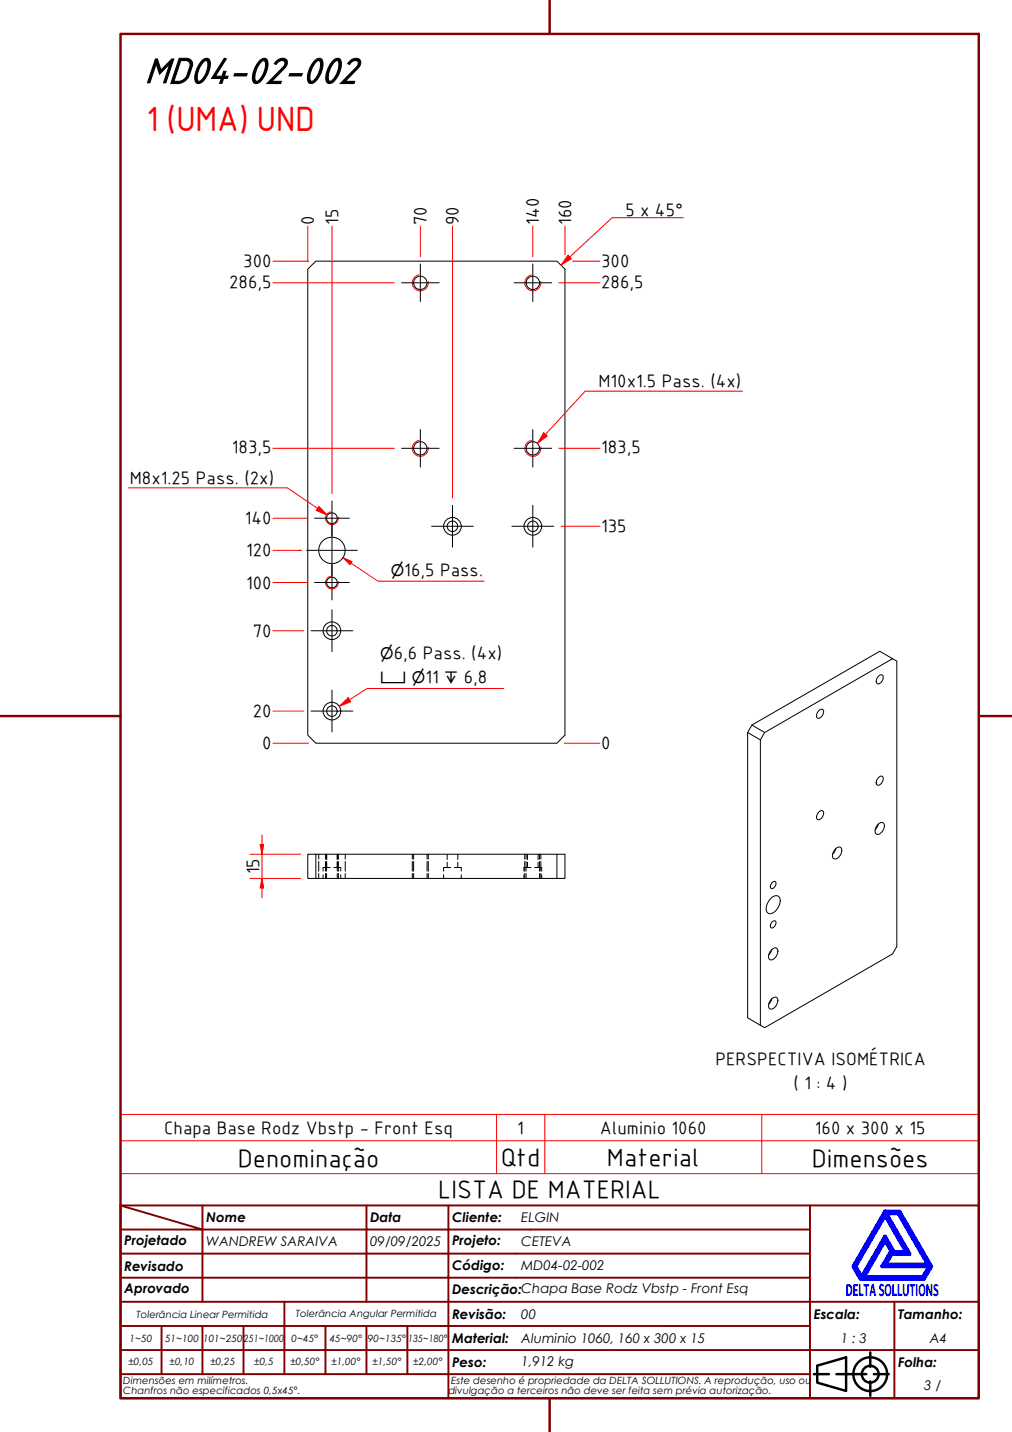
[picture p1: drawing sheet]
<svg xmlns="http://www.w3.org/2000/svg" width="210mm" height="297mm" viewBox="0 0 210 297" stroke-linecap="round" stroke-linejoin="round" font-family="sans-serif">
<!-- layer: Visible (ABNT) -->
<g fill="none" stroke="#000" stroke-width=".21">
<path d="M63.8 55.8l1.7-1.6h50l1.7 1.6v96.7l-1.7 1.7h-50l-1.7-1.7zM185.1 136.6l.9 .5v59.2l-.9 1.6-26.5 15.3-3.5-2.1v-59.2l.9-1.5 26.5-15.3 2.6 1.5-26.5 15.3M155.1 151.9l2.6 1.6v59.2M156 150.4l2.6 1.5-.9 1.6M169.8 147.4a.57 .57 0 0 1 .9-.2 .57 .57 0 0 1 .1 .8l-.5 .8a.49 .49 0 0 1-.9-.1l.1-.8zM182.2 140.3a.56 .56 0 0 1 .8-.3 .56 .56 0 0 1 .1 .9l-.3 .5a.58 .58 0 0 1-.7 .5 .58 .58 0 0 1-.3-.8zM65.5 177.2v5h-1.7v-5h53.4v5h-1.7M115.5 177.2v5h-50M169.8 168.5a.57 .57 0 0 1 .9-.3 .57 .57 0 0 1 .1 .9l-.3 .5a.57 .57 0 0 1-.8 .4 .57 .57 0 0 1-.3-.8zM173.1 176.2l.3-.2a.68 .68 0 0 1 .9-.2 .68 .68 0 0 1 .3 .9 1.48 1.48 0 0 1-1.6 1.4l-.3-.6 .1-.6zM173.4 176l-.3 .6-.4 .6M182.2 161.3a.57 .57 0 0 1 .8-.2 .57 .57 0 0 1 .1 .8l-.3 .6a.62 .62 0 0 1-.9 .3 .62 .62 0 0 1 0-1z"/>
<path d="M182.2 170.9l-.7 1.2M182.2 170.9a.68 .68 0 0 1 1-.2 .68 .68 0 0 1 .2 .9 1.56 1.56 0 0 1-1.6 1.4 1.51 1.51 0 0 1 .4-2.1zM159.8 186.4l.3-.3a1 1 0 0 1 1.4-.2 1 1 0 0 1 .3 1.3 2.7 2.7 0 0 1-2.2 2.3 1.55 1.55 0 0 1-.3-2.4zM160 183.2a.49 .49 0 0 1 .7-.4 .49 .49 0 0 1 .2 .8l-.3 .5a.46 .46 0 0 1-.8 0v-.4zM160 191.4a.49 .49 0 0 1 .7-.4 .49 .49 0 0 1 .2 .8l-.5 .6a.41 .41 0 0 1-.5 0 .41 .41 0 0 1-.1-.6zM160.1 196.9l-.7 1.2M160.1 196.9a.69 .69 0 0 1 1-.2 .69 .69 0 0 1 .2 .9 1.53 1.53 0 0 1-1.6 1.5 1.54 1.54 0 0 1 .4-2.2zM160.1 207.1l-.7 1.2M160.1 207.1a.69 .69 0 0 1 1-.2 .69 .69 0 0 1 .2 .9 1.53 1.53 0 0 1-1.6 1.5 1.54 1.54 0 0 1 .4-2.2z"/>
<circle cx="87.2" cy="58.7" r="1.39"/>
<circle cx="110.5" cy="58.7" r="1.39"/>
<circle cx="87.2" cy="93" r="1.39"/>
<circle cx="110.5" cy="93" r="1.39"/>
<circle cx="68.8" cy="114.2" r="2.74"/>
<circle cx="68.8" cy="107.5" r="1.11"/>
<circle cx="93.8" cy="109.2" r="1.83"/>
<circle cx="93.8" cy="109.2" r="1.09"/>
<circle cx="110.5" cy="109.2" r="1.83"/>
<circle cx="110.5" cy="109.2" r="1.09"/>
<circle cx="68.8" cy="130.8" r="1.83"/>
<circle cx="68.8" cy="130.8" r="1.09"/>
<circle cx="68.8" cy="120.8" r="1.11"/>
<circle cx="68.8" cy="147.5" r="1.83"/>
<circle cx="68.8" cy="147.5" r="1.09"/>
</g>
<!-- layer: Visible Narrow (ABNT) -->
<path d="M86.9 57a1.66 1.66 0 0 0-1.4 2 1.66 1.66 0 0 0 2 1.3 1.66 1.66 0 0 0 1.3-1.9M110.2 57a1.66 1.66 0 0 0-1.3 2 1.66 1.66 0 0 0 1.9 1.3 1.66 1.66 0 0 0 1.4-1.9M86.9 91.4a1.66 1.66 0 0 0-1.4 1.9 1.66 1.66 0 0 0 2 1.3 1.66 1.66 0 0 0 1.3-1.9M110.2 91.4a1.66 1.66 0 0 0-1.3 1.9 1.66 1.66 0 0 0 1.9 1.3 1.66 1.66 0 0 0 1.4-1.9M68.6 106.2a1.32 1.32 0 0 0-1.1 1.5 1.32 1.32 0 0 0 1.6 1.1 1.32 1.32 0 0 0 1-1.5M68.6 119.5a1.32 1.32 0 0 0-1.1 1.6 1.32 1.32 0 0 0 1.6 1 1.32 1.32 0 0 0 1-1.5" fill="none" stroke="#f00" stroke-width=".21"/>
<!-- layer: Hidden (ABNT) -->
<g fill="none" stroke="#000" stroke-width=".21">
<path d="M66.1 177.2v1M66.1 178.7v2M67.5 177.2v1M67.5 178.7v2M67.7 177.2v1M67.7 178.7v2M67.8 177.2v1.1M67.8 178.8v1.1M68.5 179.9h-1.5v.8M69.2 179.9h1.5v.8M70 177.2v1.1M70 178.7v2"/>
<path d="M70.2 177.2v1M70.2 178.7v2M71.6 177.2v1M71.6 178.7v2M85.5 177.2v1M85.5 178.7v2M85.8 177.2v1M85.8 178.7v2M88.6 177.2v1M88.6 178.7v2M88.8 177.2v1M88.8 178.7v2"/>
<path d="M92.8 177.2v1.1M92.8 178.8v1.1M93.5 179.9h-1.5v.8M94.2 179.9h1.5v.8M95 177.2v1.1M95 178.8v1.1M108.8 177.2v1M108.8 178.7v2M109.1 177.2v1M109.1 178.7v2M109.4 177.2v1.1M109.4 178.8v1.1"/>
<path d="M110.2 179.9h-1.5v.8M110.9 179.9h1.5v.8M111.6 177.2v1.1M111.6 178.8v1.1M111.9 177.2v1M111.9 178.7v2M112.2 177.2v1M112.2 178.7v2M66.1 181.2v1M67 181.4v.8M67.5 181.2v1M67.7 181.2v1"/>
<path d="M70 181.2v1M70.2 181.2v1M70.7 181.4v.8M71.6 181.2v1M85.5 181.2v1M85.8 181.2v1M88.6 181.2v1M88.8 181.2v1M92 181.4v.8M95.7 181.4v.8M108.7 181.4v.8M108.8 181.2v1"/>
<path d="M109.1 181.2v1M111.9 181.2v1M112.2 181.2v1M112.4 181.4v.8"/>
</g>
<path d="M118.2 53.3l-1.8 1.7M25 236.6h178v-5.4h-178v12.2M103 231.2v12.2M113 231.2v12.2M158 231.2v12.2M203 236.6v6.8h-178M25 243.4v6.6h178v-6.6" fill="none" stroke="#f00" stroke-width=".21"/>
<!-- layer: Borda A3/A4 (ABNT) -->
<path d="M25 7h178v283h-178zM114 0v7M0 148.5h25M203 148.5h7M114 290v7" fill="none" stroke="#800000" stroke-width=".51"/>
<path d="M183.6 257.3l1.2 2.2-1.8 3.2h9.7l-1.3 2.2h-12.2zM183.6 252.1l4.4 7.6h-2.6l-1.8-3.2-4.9 8.4-1.3-2.2zM183.6 251.3h3l6.5 11.4-1.5 2.6h-13.1l-1.5-2.6zM183.8 251.7h2.5l6.2 10.6h-8.8l1.3-2.2h3.7zM185 259.7h.2l-.1 .2z" fill="none" stroke="#00f" stroke-width=".8"/>
<!-- layer: 0 -->
<path d="M178.5 265.3h13.1" fill="none" stroke="#000" stroke-width=".21"/>
<g fill="none" stroke="#800000" stroke-width=".4">
<path d="M25 250l17 5h-17M25 250h178v40h-178zM42 255h34v5h17M42 255v15M42 250v5M76 250v5h17v5M93 250v5h75M168 250v20h-143M25 260h51v10M25 275h17M33.5 275v10M50.5 275h-8.5v10"/>
<path d="M59 270v15h-8.5M67.5 275v10h-8.5M76 275v10h8.5M84.5 275v10M93 275h-42.5v10M93 260v5h-68M93 275v10h75M93 260h75M93 275h75M168 265h-75v10M185.5 270v10h17.5M203 270h-35v10h17.5v10"/>
<path d="M25 285h25.5M25 280h143v10M67.5 285h8.5M84.5 285h8.5v5"/>
</g>
<g fill="none" stroke="#000" stroke-width=".51">
<path d="M168.8 285h3.1M169.5 283.3l6-1.8v7l-6-1.7zM173.5 285h6.2M180.5 280.5v3M180.5 286.5v3M181.3 285h3"/>
<circle cx="180.5" cy="285" r="3.5"/>
<circle cx="180.5" cy="285" r="1.75"/>
</g>
<!-- layer: Marca de centro (ISO) -->
<g fill="none" stroke="#000" stroke-width=".21">
<path d="M83.3 58.7h7.8M87.2 54.8v7.8M106.6 58.7h7.8M110.5 54.8v7.8M83.3 93h7.8M87.2 89.1v7.8M106.6 93h7.8M110.5 89.1v7.8M63.6 114.2h10.5M65.2 107.5h7.3M68.9 108.9v10.5M68.9 117.2v7.2"/>
<path d="M68.9 103.9v7.2M89.5 109.2h8.7M93.9 104.8v8.7M106.2 109.2h8.7M110.5 104.8v8.7M64.5 130.8h8.7M65.2 120.8h7.3M68.9 126.5v8.7M64.5 147.5h8.7M68.9 143.2v8.6"/>
</g>
<g fill="none" stroke="#f00" stroke-width=".21">
<path d="M56.6 58.7h25.2M56.6 54.2h7.4M63.8 46.9v7.4M68.9 46.9v55.5M87.2 46.9v6.4M93.9 46.9v56.4M110.5 46.9v6.4M115.9 58.7h8.5M117.2 46.9v6M118.7 54.2h5.7M56.6 93h25.2M115.9 93h8.5"/>
<path d="M56.6 114.2h5.9h-.4M56.6 107.5h7.1M116.4 109.2h8M56.6 130.8h6.4M56.6 120.8h7.1M56.6 154.2h7.4M56.6 147.5h6.4M117 154.2h7.4"/>
</g>
<path d="M117.8 52.9l.7 .8-2.1 1.3z" fill="#f00"/>
<path d="M117.8 52.9l.7 .8-2.1 1.3zM141.7 45.2h-14.7l-8.8 8.1" fill="none" stroke="#f00" stroke-width=".21"/>
<path d="M54.3 182.2v2" fill="none" stroke="#f00" stroke-width=".21"/>
<path d="M54.3 182.2l.4 2h-.7z" fill="#f00"/>
<path d="M54.3 175.2v2M54.3 182.2l.4 2h-.7z" fill="none" stroke="#f00" stroke-width=".21"/>
<path d="M54 175.2h.7l-.4 2z" fill="#f00"/>
<path d="M51.8 177.2h10.6M54 175.2h.7l-.4 2zM54.3 173.2v2M54.3 177.2v5M51.8 182.2h10.6M54.3 184.2v2" fill="none" stroke="#f00" stroke-width=".21"/>
<path d="M72.5 145.1l-2.1 1.4" fill="none" stroke="#f00" stroke-width=".21"/>
<path d="M70.4 146.5l1.8-1.8 .5 .9z" fill="#f00"/>
<path d="M65.9 105.5l2 1.4M70.4 146.5l1.8-1.8 .5 .9zM104.4 142.8h-28.3l-3.6 2.3" fill="none" stroke="#f00" stroke-width=".21"/>
<path d="M66.1 105.1l1.8 1.8-2.3-1z" fill="#f00"/>
<path d="M26.6 101.2h33l6.3 4.3M66.1 105.1l1.8 1.8-2.3-1z" fill="none" stroke="#f00" stroke-width=".21"/>
<path d="M71.1 115.7l1.7 1.1" fill="none" stroke="#f00" stroke-width=".21"/>
<path d="M71.1 115.7l1.9 .8-.4 .6z" fill="#f00"/>
<path d="M71.1 115.7l1.9 .8-.4 .6zM72.8 116.8l5.6 3.8h22" fill="none" stroke="#f00" stroke-width=".21"/>
<path d="M113.1 90.1l-1.6 1.9" fill="none" stroke="#f00" stroke-width=".21"/>
<path d="M112.8 89.8l.7 .7-2 1.5z" fill="#f00"/>
<path d="M112.8 89.8l.7 .7-2 1.5zM154 81.1h-32.6l-8.3 9" fill="none" stroke="#f00" stroke-width=".21"/>
<text font-size="8.1" x="30" y="17.2">MD04-02-002</text>
<text font-size="7" fill="#f00" x="30.4" y="27.1">1 (UMA) UND</text>
<g font-size="5.4">
<text x="49.3" y="242">Denominação</text>
<text x="103.9" y="241.8">Qtd</text>
<text x="125.9" y="241.8">Material</text>
<text x="168.4" y="242">Dimensões</text>
<text x="90.9" y="248.5">LISTA DE MATERIAL</text>
</g>
<g font-size="3.9">
<text x="65.1" y="46.7" transform="rotate(-90 65.1 46.7)">0</text>
<text x="70.1" y="46.7" transform="rotate(-90 70.1 46.7)">15</text>
<text x="88.5" y="46.7" transform="rotate(-90 88.5 46.7)">70</text>
<text x="95.1" y="46.7" transform="rotate(-90 95.1 46.7)">90</text>
<text x="111.8" y="46.7" transform="rotate(-90 111.8 46.7)">140</text>
<text x="118.4" y="46.7" transform="rotate(-90 118.4 46.7)">160</text>
<text x="129.7" y="44.8">5 x 45°</text>
<text x="47.5" y="59.7">286,5</text>
<text x="50.5" y="55.4">300</text>
<text x="124.7" y="59.7">286,5</text>
<text x="124.7" y="55.4">300</text>
<text x="124.1" y="80.3">M10x1.5 Pass. (4x)</text>
<text x="48.1" y="94">183,5</text>
<text x="124.7" y="94">183,5</text>
<text x="26.9" y="100.4">M8x1.25 Pass. (2x)</text>
<text x="50.8" y="108.8">140</text>
<text x="124.7" y="110.4">135</text>
<text x="51" y="115.4">120</text>
<text x="83.9" y="119.4">16,5 Pass.</text>
<text x="51" y="122.1">100</text>
<text x="52.4" y="132.1">70</text>
<text x="81.7" y="136.7">6,6 Pass. (4x)</text>
<text x="88.2" y="141.7">11</text>
<text x="96.2" y="141.7">6,8</text>
<text x="52.4" y="148.8">20</text>
<text x="54.4" y="155.4">0</text>
<text x="124.7" y="155.4">0</text>
<text x="53.8" y="181.4" transform="rotate(-90 53.8 181.4)">15</text>
<text x="148.4" y="220.8">PERSPECTIVA ISOMÉTRICA</text>
<text x="164.6" y="225.8">( 1 : 4 )</text>
<text x="34" y="235.2">Chapa Base Rodz Vbstp - Front Esq</text>
<text x="107.3" y="235.2">1</text>
<text x="124.4" y="235.2">Aluminio 1060</text>
<text x="169" y="235.2">160 x 300 x 15</text>
</g>
<text font-size="3.9" fill="#00f" x="175.4" y="268.8">DELTASOLLUTIONS</text>
<g font-size="3.3">
<text x="81.1" y="119.4">⌀</text>
<text x="78.9" y="136.7">⌀</text>
<text x="78.9" y="141.7">⌴ ⌀</text>
<text x="92.1" y="141.7">↧</text>
</g>
<g font-size="2.8">
<text x="42.8" y="253.5">Nome</text>
<text x="76.8" y="253.5">Data</text>
<text x="93.8" y="253.6">Cliente:</text>
<text x="108.1" y="253.5">ELGIN</text>
<text x="25.8" y="263.6">Revisado</text>
<text x="25.8" y="258.3">Projetado</text>
<text x="42.8" y="258.5">WANDREW SARAIVA</text>
<text x="76.8" y="258.4">09/09/2025</text>
<text x="93.8" y="263.4">Código:</text>
<text x="93.8" y="258.3">Projeto:</text>
<text x="108.1" y="263.5">MD04-02-002</text>
<text x="108.1" y="258.5">CETEVA</text>
<text x="25.8" y="268.3">Aprovado</text>
<text x="93.8" y="268.3">Descrição:Chapa Base Rodz Vbstp - Front Esq</text>
<text x="93.8" y="273.6">Revisão:</text>
<text x="108.1" y="273.5">00</text>
<text x="168.8" y="273.5">Escala:</text>
<text x="186.3" y="273.5">Tamanho:</text>
<text x="93.8" y="278.6">Material:</text>
<text x="108.1" y="278.5">Aluminio 1060, 160 x 300 x 15</text>
<text x="174.4" y="278.5">1 : 3</text>
<text x="192.8" y="278.6">A4</text>
<text x="93.8" y="283.5">Peso:</text>
<text x="108.1" y="283.3">1,912 kg</text>
<text x="186.3" y="283.5">Folha:</text>
<text x="191.7" y="288.4">3 / 4</text>
</g>
<g font-size="2.1">
<text x="28.3" y="273.3">Tolerância Linear Permitida</text>
<text x="61.4" y="273.1">Tolerância Angular Permitida</text>
<text x="26.9" y="278.3">1~50</text>
<text x="34.2" y="278.3">51~100</text>
<text x="42.1" y="278.3">101~250</text>
<text x="50.5" y="278.3">251~1000</text>
<text x="60.5" y="278.3">0~45°</text>
<text x="68.4" y="278.3">45~90°</text>
<text x="76.3" y="278.3">90~135°</text>
<text x="84.7" y="278.3">135~180°</text>
<text x="25.6" y="287.1">Dimensões em milímetros.</text>
<text x="26.6" y="283.2">±0,05</text>
<text x="35.2" y="283.2">±0,10</text>
<text x="43.6" y="283.2">±0,25</text>
<text x="52.7" y="283.2">±0,5</text>
<text x="60.2" y="283.2">±0,50°</text>
<text x="68.7" y="283.2">±1,00°</text>
<text x="77.2" y="283.2">±1,50°</text>
<text x="85.7" y="283.2">±2,00°</text>
<text x="93.6" y="287.1">Este desenho é propriedade da DELTA SOLLUTIONS. A reprodução, uso ou</text>
<text x="25.6" y="289.2">Chanfros não especificados 0,5x45°.</text>
<text x="93" y="289.2">divulgação a terceiros não deve ser feita sem prévia autorização.</text>
</g>
</svg>
